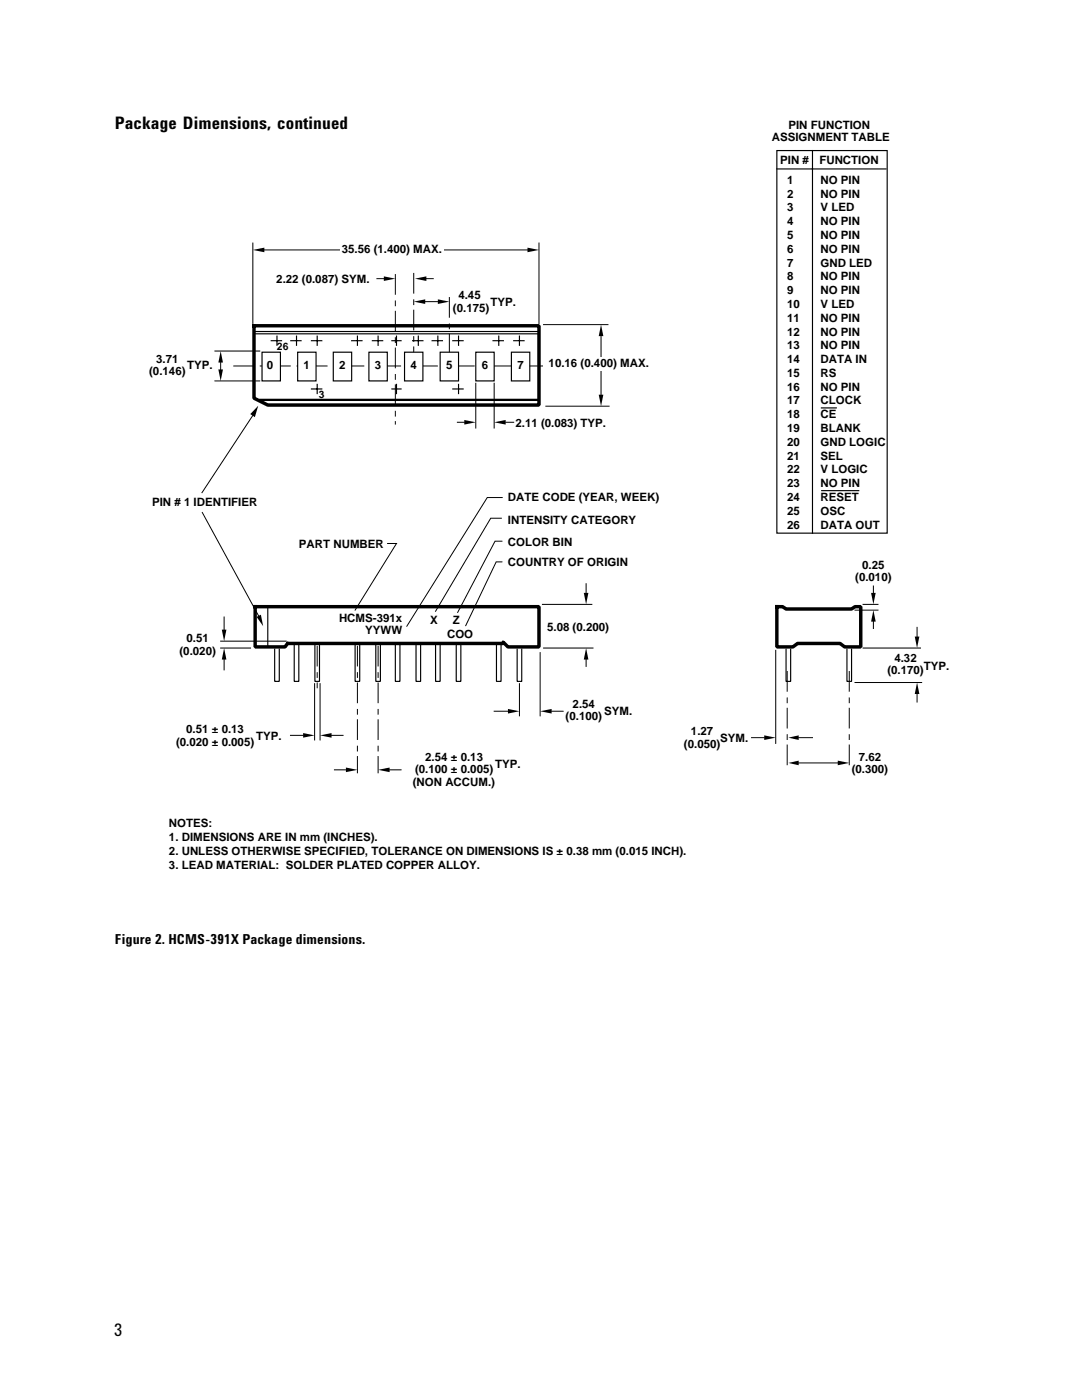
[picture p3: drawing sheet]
<svg xmlns="http://www.w3.org/2000/svg" width="216mm" height="279mm" viewBox="0 0 216 279" stroke-linecap="round" stroke-linejoin="round" font-family="sans-serif">
<g fill="none" stroke="#000" stroke-width=".23">
<path d="M54.8 129.6v6.4h.9v-6.4M58.7 128.4v7.6h.9v-7.6M62.8 128.4v7.6h1v-7.6M70.9 128.4v7.6h.9v-7.6M75 128.4v7.6h.9v-7.6M78.9 128.4v7.6h.9v-7.6M83 128.4v7.6h.9v-7.6M86.9 128.4v7.6h.9v-7.6M91 128.4v7.6h1v-7.6M99.1 128.4v7.6h.9v-7.6M103.2 129.6v6.4h.9v-6.4M156.8 129.6v6.4h1v-6.4"/>
<path d="M169 129.6v6.4h.9v-6.4"/>
</g>
<path d="M78.9 54.7v30M82.6 54.5v16.5M89.7 59.3v11.7M46.6 73h64.8M169.5 133.9v18.8" fill="none" stroke="#000" stroke-width=".2" stroke-dasharray="4.1 1.1 1.1 .9" stroke-linecap="butt"/>
<path d="M50.9 121.1h56.6v8h-6.1l-1-.9h-.2l.2 .2h-42.8v-.2l-.7 .9h-6zM155 121.1h1.2l.6 .4h13.1l.7-.4h1.2v8h-3.3l-.9-.7h-8.5l-.9 .7h-3.2z" fill="none" stroke="#000" stroke-width=".69"/>
<path d="M50.5 49.9l2.2-.5v.9zM76.6 55.2l2.3 .4-2.3 .5zM105.3 49.4l2.2 .5-2.2 .4zM44 70.1l.5 2.3h-.9zM43.6 73.7h.9l-.5 2.3zM82.6 60.2l2.2-.5v1zM87.4 59.7l2.3 .5-2.3 .5zM119.9 64.8l.5 2.3h-.9zM92.6 83.8l2.3 .5-2.3 .4zM98.6 84.3l2.3-.5v.9zM119.5 78.8h.9l-.5 2.3z" fill="#000"/>
<path d="M50.5 48.5v16.1M52.7 49.9h52.8M75.2 55.6h1.4M44 72.4v1.6M84.8 60.2h2.6M108.5 64.8h12.8M119.9 67.1v11.9M91.3 84.3h1.3M100.9 84.3h1.6M108.9 81.1h12.6" fill="none" stroke="#000" stroke-width=".2"/>
<path d="M67.9 48.5h20.6v2.8h-20.6z" fill="#fff"/>
<path d="M50.7 65h56.8v15.8h-54.1l-2.7-1.3z" fill="none" stroke="#000" stroke-width=".69"/>
<path d="M50.9 66.2h56.4M50.9 66.6h56.4M51.8 79.7h55.7M51.8 79.9h55.7" fill="none" stroke="#000" stroke-width=".23"/>
<g fill="#fff" stroke="#000" stroke-width=".23">
<path d="M52.3 70.3h3.7v5.7h-3.7z"/>
<path d="M102 70.3h3.7v5.7h-3.7z"/>
<path d="M94.9 70.3h3.7v5.7h-3.7z"/>
<path d="M87.8 70.3h3.7v5.7h-3.7z"/>
<path d="M80.7 70.3h3.7v5.7h-3.7z"/>
<path d="M73.6 70.3h3.7v5.7h-3.7z"/>
<path d="M66.5 70.3h3.7v5.7h-3.7z"/>
<path d="M59.4 70.3h3.7v5.7h-3.7z"/>
</g>
<g fill="#fff">
<path d="M103.2 71.7h1.6v2.7h-1.6z"/>
<path d="M96.1 71.7h1.6v2.7h-1.6z"/>
<path d="M89 71.7h1.6v2.7h-1.6z"/>
<path d="M81.9 71.7h1.6v2.7h-1.6z"/>
<path d="M74.8 71.7h1.6v2.7h-1.6z"/>
<path d="M67.6 71.7h1.7v2.7h-1.7z"/>
<path d="M60.5 71.7h1.6v2.7h-1.6z"/>
<path d="M53.2 71.7h1.6v2.7h-1.6z"/>
</g>
<g fill="none" stroke="#000" stroke-width=".2">
<path d="M50.4 83l-10.1 15.3M100.2 99.3h-3l-16 25.7M40.4 102.3l11.2 20.6M77.3 108.5h1.8l-8.2 13.3M100 103.4h-2.1l-11 18.6M100.2 108h-1.4l-7.5 14.2M100.2 112.1h-1.2l-6.1 12.8M116.9 116.5v2.1M174.3 117v1.6M44 129.3h6M44 128h13.1M44.7 123.1v2.8"/>
<path d="M44.7 131.6v2.1M62.8 136.4v11.3M63.9 136.4v11.3M103.6 136.4v6.5M107.8 130.2v12.7M108.2 120.6h9.9M108.5 129.3h9.8M116.9 131.6v1.4M154.8 129.8v18.6M170.6 121.8h4.6M172.2 120.6h3M174.3 123.8v1.6"/>
<path d="M58 146.8h2.5M66.2 146.8h2.3M66.7 153.6h2.6M77.7 153.6h2.3M98.6 141.9h2.8M110.1 141.9h2.3M150 147.2h2.5M159.4 152.3h7.8M159.4 147.2h2.7"/>
</g>
<g fill="#000">
<path d="M51.5 81l-.6 2.2-1-.6zM44.3 125.7h.9l-.5 2.3zM44.7 129.3l.5 2.3h-.9zM51.2 123.1l.9-.4 .4 2.3zM116.5 118.3h.9l-.5 2.3zM116.9 129.3l.5 2.3h-.9zM173.8 118.3h.9l-.4 2.3zM174.3 121.8l.4 2.3h-.9zM60.5 146.3l2.3 .5-2.3 .4zM63.9 146.8l2.3-.5v.9zM69 153.2l2.3 .4-2.3 .5zM75.4 153.6l2.3-.4v.9z"/>
<path d="M101.4 141.5l2.2 .4-2.2 .5zM107.8 141.9l2.3-.4v.9zM152.5 146.8l2.3 .4-2.3 .5zM157.3 152.3l2.1-.5v.9zM157.3 147.2l2.1-.4v.9zM167.2 151.8l2.3 .5-2.3 .4z"/>
</g>
<path d="M53.4 121.1v8" fill="none" stroke="#000" stroke-width=".23"/>
<path d="M71.3 128.9v25.4M75.4 128.9v25.4" fill="none" stroke="#000" stroke-width=".2" stroke-dasharray="4.1 1.1 1.1 .9" stroke-linecap="butt"/>
<path d="M35.8 126.1h7.5v5.5h-7.5z" fill="#fff"/>
<path d="M107.5 48.5v16.1M42.9 76h8.9M42.9 70.1h8.9M94.9 76.5v8.9M98.6 76.5v8.9M170.6 136.2h13.3M172.2 129.3h11.5M183 125.2v2.1M183 138.5v1.6" fill="none" stroke="#000" stroke-width=".2"/>
<path d="M63.3 128.9v8.5M157.1 133.9v18.8" fill="none" stroke="#000" stroke-width=".2" stroke-dasharray="4.1 1.1 1.1 .9" stroke-linecap="butt"/>
<path d="M182.5 127h.9l-.4 2.3zM183 136.2l.4 2.3h-.9z" fill="#000"/>
<path d="M108.5 71.2h22.2v2.8h-22.2z" fill="#fff"/>
<path d="M82.8 55.6l2.3-.4v.9z" fill="#000"/>
<path d="M85.1 55.6h1.4" fill="none" stroke="#000" stroke-width=".2"/>
<g fill="none" stroke="#000" stroke-width=".23">
<path d="M155 30h22v76.4h-22zM155 33.7h21.8M162.1 30v76.4M54.1 68h2.1M55.3 67.1v1.8M58 68h2.1M59.2 67.1v1.8M62.1 77.6h2.1M62.1 68h2.1M63.3 67.1v1.8M63.3 76.7v1.8M70.2 68h2"/>
<path d="M71.3 67.1v1.8M74.3 68h2.1M75.4 67.1v1.8M78.2 77.6h1.8M78.2 68h1.8M79.1 67.1v1.8M79.1 76.7v1.8M82.3 68h2.1M83.5 67.1v1.8M86.2 68h2.1M87.4 67.1v1.8M90.4 77.6h2"/>
<path d="M90.4 68h2M91.5 67.1v1.8M91.5 76.7v1.8M98.4 68h2M99.5 67.1v1.8M102.5 68h2.1M103.6 67.1v1.8M163.9 81.4h3M164 97.9h7.4"/>
</g>
<g font-size="3.5">
<text x="22.9" y="25.8">Package Dimensions, continued</text>
<text x="22.8" y="266.7">3</text>
</g>
<text font-size="2.8" x="22.9" y="188.3">Figure 2. HCMS-391X Package dimensions.</text>
<g font-size="2.3">
<text x="154" y="28.2">ASSIGNMENT TABLE</text>
<text x="157.3" y="25.7">PIN FUNCTION</text>
<text x="155.7" y="32.8">PIN #</text>
<text x="163.5" y="32.8">FUNCTION</text>
<text x="157.1" y="36.7">1</text>
<text x="157.1" y="39.4">2</text>
<text x="163.7" y="36.7">NO PIN</text>
<text x="163.7" y="39.4">NO PIN</text>
<text x="157.1" y="42.2">3</text>
<text x="157.1" y="45">4</text>
<text x="157.1" y="47.7">5</text>
<text x="163.7" y="42.2">V LED</text>
<text x="163.7" y="45">NO PIN</text>
<text x="163.7" y="47.7">NO PIN</text>
<text x="68.2" y="50.6">35.56 (1.400) MAX.</text>
<text x="157.1" y="50.5">6</text>
<text x="157.1" y="53.2">7</text>
<text x="163.7" y="50.5">NO PIN</text>
<text x="163.7" y="53.2">GND LED</text>
<text x="55.1" y="56.5">2.22 (0.087) SYM.</text>
<text x="91.5" y="59.7">4.45</text>
<text x="157.1" y="56">8</text>
<text x="157.1" y="58.7">9</text>
<text x="163.7" y="56">NO PIN</text>
<text x="163.7" y="58.7">NO PIN</text>
<text x="90.4" y="62.3">(0.175)</text>
<text x="97.9" y="61.1">TYP.</text>
<text x="157.1" y="61.5">10</text>
<text x="157.1" y="64.2">11</text>
<text x="163.7" y="61.5">V LED</text>
<text x="163.7" y="64.2">NO PIN</text>
<text x="157.1" y="67">12</text>
<text x="157.1" y="69.7">13</text>
<text x="163.7" y="67">NO PIN</text>
<text x="163.7" y="69.7">NO PIN</text>
<text x="29.8" y="74.9">(0.146)</text>
<text x="31.2" y="72.4">3.71</text>
<text x="37.4" y="73.7">TYP.</text>
<text x="53.3" y="73.7">0</text>
<text x="60.6" y="73.7">1</text>
<text x="67.7" y="73.7">2</text>
<text x="74.8" y="73.7">3</text>
<text x="81.9" y="73.7">4</text>
<text x="89" y="73.7">5</text>
<text x="96.1" y="73.7">6</text>
<text x="103.2" y="73.7">7</text>
<text x="109.5" y="73.3">10.16 (0.400) MAX.</text>
<text x="157.1" y="72.5">14</text>
<text x="157.1" y="75.2">15</text>
<text x="157.1" y="78">16</text>
<text x="163.7" y="72.5">DATA IN</text>
<text x="163.7" y="75.2">RS</text>
<text x="163.7" y="78">NO PIN</text>
<text x="157.1" y="80.7">17</text>
<text x="157.1" y="83.5">18</text>
<text x="163.7" y="80.7">CLOCK</text>
<text x="163.7" y="83.5">CE</text>
<text x="102.9" y="85.2">2.11 (0.083) TYP.</text>
<text x="157.1" y="86.2">19</text>
<text x="157.1" y="89">20</text>
<text x="163.7" y="86.2">BLANK</text>
<text x="163.7" y="89">GND LOGIC</text>
<text x="157.1" y="91.7">21</text>
<text x="157.1" y="94.5">22</text>
<text x="163.7" y="91.7">SEL</text>
<text x="163.7" y="94.5">V LOGIC</text>
<text x="30.3" y="100.9">PIN # 1 IDENTIFIER</text>
<text x="101.4" y="100">DATE CODE (YEAR, WEEK)</text>
<text x="157.1" y="97.2">23</text>
<text x="157.1" y="100">24</text>
<text x="163.7" y="97.2">NO PIN</text>
<text x="163.7" y="100">RESET</text>
<text x="101.4" y="104.6">INTENSITY CATEGORY</text>
<text x="157.1" y="102.7">25</text>
<text x="157.1" y="105.5">26</text>
<text x="163.7" y="102.7">OSC</text>
<text x="163.7" y="105.5">DATA OUT</text>
<text x="59.7" y="109.3">PART NUMBER</text>
<text x="101.4" y="108.9">COLOR BIN</text>
<text x="101.4" y="113.1">COUNTRY OF ORIGIN</text>
<text x="172" y="113.5">0.25</text>
<text x="170.6" y="116">(0.010)</text>
<text x="67.6" y="124.1">HCMS-391x</text>
<text x="85.8" y="124.5">X</text>
<text x="90.4" y="124.5">Z</text>
<text x="109.2" y="125.9">5.08 (0.200)</text>
<text x="35.8" y="130.7">(0.020)</text>
<text x="37.2" y="128.2">0.51</text>
<text x="72.9" y="126.6">YYWW</text>
<text x="89.2" y="127.3">COO</text>
<text x="177.1" y="134.6">(0.170)</text>
<text x="178.5" y="132.1">4.32</text>
<text x="184.3" y="133.7">TYP.</text>
<text x="112.9" y="143.8">(0.100)</text>
<text x="114.3" y="141.3">2.54</text>
<text x="120.6" y="142.6">SYM.</text>
<text x="35.1" y="148.8">(0.020 ± 0.005)</text>
<text x="37.2" y="146.3">0.51 ± 0.13</text>
<text x="51.1" y="147.7">TYP.</text>
<text x="136.5" y="149.3">(0.050)</text>
<text x="137.9" y="146.8">1.27</text>
<text x="143.7" y="148.1">SYM.</text>
<text x="82.8" y="154.3">(0.100 ± 0.005)</text>
<text x="84.9" y="151.8">2.54 ± 0.13</text>
<text x="98.8" y="153.2">TYP.</text>
<text x="170" y="154.3">(0.300)</text>
<text x="171.4" y="151.8">7.62</text>
<text x="82.4" y="156.8">(NON ACCUM.)</text>
<text x="33.7" y="165.1">NOTES:</text>
<text x="33.7" y="167.9">1. DIMENSIONS ARE IN mm (INCHES).</text>
<text x="33.7" y="170.6">2. UNLESS OTHERWISE SPECIFIED, TOLERANCE ON DIMENSIONS IS ± 0.38 mm (0.015 INCH).</text>
<text x="33.7" y="173.4">3. LEAD MATERIAL: SOLDER PLATED COPPER ALLOY.</text>
</g>
<g font-size="2.1">
<text x="55.3" y="69.8">26</text>
<text x="63.6" y="79.5">3</text>
</g>
</svg>
